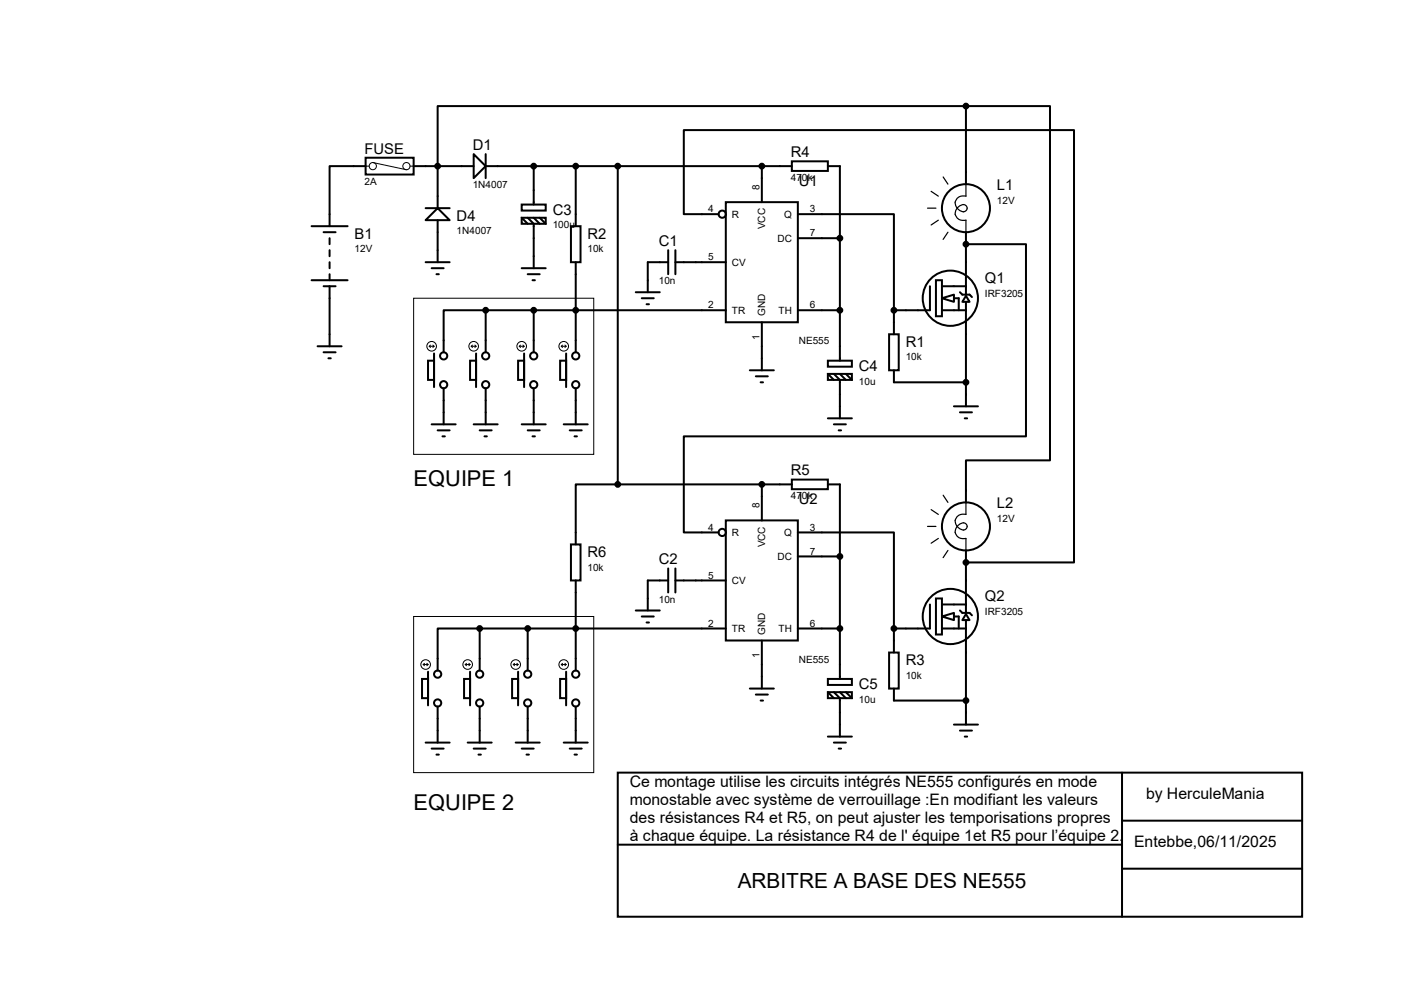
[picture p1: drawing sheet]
<svg xmlns="http://www.w3.org/2000/svg" width="297mm" height="210mm" viewBox="0 0 297 210" stroke-linecap="round" stroke-linejoin="round" font-family="sans-serif">
<g fill="none" stroke="#000" stroke-width=".42">
<path d="M77.3 33.4h10.2v3.5h-10.2zM77.3 35.1h-7.6v12.7M87.5 35.1h12.7M100.2 32.6l2.5 2.5-2.5 2.6zM102.7 35.1h64.8M102.7 32.6v5.1M112.9 35.1v8.2M121.8 35.1v12.7M130.7 35.1v67.3M161.2 35.1v7.7M167.5 34.1h7.6v2.1h-7.6zM175.1 35.1h2.6v41.2"/>
<path d="M204.3 22.4h-111.7v21.6M204.3 22.4h17.8v75h-17.8v8.9M204.3 22.4v16.5M65.9 47.8h7.6M65.9 59.3h7.6M68.5 49.1h2.5M69.7 50.4v1.2M69.7 52.9v1.3M69.7 55.5v1.2M69.7 58v1.3M90 55.5h5.1M90 44h5.1"/>
<path d="M91.3 56.7h2.6M92.3 58h.5M92.6 44l2.5 2.6h-5.1zM92.6 46.6v8.9M110.4 43.3h5v1.2h-5zM110.4 46.1h5v1.2h-5zM110.4 46.1l1.2 1.2M110.4 56.7h5M111.6 46.1l1.3 1.2v9.4M111.6 58h2.6M112.6 59.3h.6M112.9 46.1l1.3 1.2"/>
<path d="M114.2 46.1l1.2 1.2M120.8 47.8h2v7.7h-2zM121.8 55.5v19M141.4 55.5h-4.4v6.3M141.4 52.9v5.1M142.9 55.5h10.6M142.9 52.9v5.1M152 45.3h-7.3v-17.8h82.5v91.5h-22.9M153.5 42.8h15.3v25.4h-15.3zM168.8 45.3h20.3v20.3M168.8 50.4h8.9M198 59.3h1.3v7.6h-1.3z"/>
<path d="M204.3 51.6h12.7v40.7h-72.3v20.3h7.3M204.3 49.1v8.9M204.3 58.3v4M67.2 73.2h5.1M68.5 60.5h2.5M68.5 74.5h2.5M69.5 75.8h.5M69.7 60.5v12.7M90.6 76.3h1.2v4h-1.2zM91.8 74.8v7.1M99.4 76.3h1.3v4h-1.3zM100.7 74.8v7.1"/>
<path d="M102.7 65.6h-8.8v8.9M102.7 65.6h50.8M102.7 65.6v8.9M109.6 76.3h1.3v4h-1.3zM110.9 74.8v7.1M112.9 65.6v8.9M118.5 76.3h1.3v4h-1.3zM119.8 74.8v7.1M134.5 61.8h5.1M135.8 63.1h2.5M136.8 64.3h.5M158.6 78.3h5.1"/>
<path d="M159.9 79.6h2.5M161.2 68.2v10.1M168.8 65.6h8.9M175.1 76.3h5.1v1.3h-5.1zM175.1 79.1h5.1v1.2h-5.1zM175.1 79.1l1.3 1.2M176.4 79.1l1.3 1.2v8.2M177.7 79.1l1.2 1.2M178.9 79.1l1.3 1.2M188.1 70.7h2v7.6h-2zM189.1 78.3v2.6h15.2M189.1 65.6v5.1"/>
<path d="M196.7 60.5v5.1h-7.6M199.3 63.1l2.5-.8v1.5zM199.3 65.6h5M199.3 60.5h5M201.8 63.1h1v2.5M203.1 61.8l.5 .5h1.5l.5 .5M204.3 62.6l.8 1.2h-1.5zM204.3 63.8v22.1M91.3 89.7h5.1M92.6 91h2.5M93.6 92.3h.5M93.9 82.1v7.6"/>
<path d="M100.2 89.7h5.1M101.5 91h2.5M102.5 92.3h.5M102.7 82.1v7.6M110.4 89.7h5M111.6 91h2.6M112.6 92.3h.6M112.9 82.1v7.6M119.3 89.7h5M120.5 91h2.6M121.5 92.3h.5M121.8 82.1v7.6"/>
<path d="M160.9 80.9h.5M175.1 88.5h5.1M176.4 89.7h2.5M177.4 91h.5M201.8 85.9h5.1M203.1 87.2h2.5M204.1 88.5h.5M120.8 115.1h2v7.7h-2zM130.7 102.4h-8.9v12.7M130.7 102.4h36.8M153.5 110.1h15.3v25.4h-15.3zM161.2 102.4v7.7"/>
<path d="M167.5 101.4h7.6v2.1h-7.6zM168.8 112.6h20.3v20.3M168.8 117.7h8.9M175.1 102.4h2.6v41.2M204.3 116.4v8.9M101.5 132.9h-8.9v8.9M101.5 132.9h52M101.5 132.9v8.9M111.6 132.9v8.9M121.8 122.8v19M134.5 129.1h5.1M135.8 130.4h2.5"/>
<path d="M136.8 131.7h.5M141.4 122.8h-4.4v6.3M141.4 120.2v5.1M142.9 122.8h10.6M142.9 120.2v5.1M161.2 135.5v10.1M168.8 132.9h8.9M188.1 138h2v7.6h-2zM189.1 132.9v5.1M196.7 127.8v5.1h-7.6M198 126.6h1.3v7.6h-1.3zM199.3 130.4l2.5-.8v1.5z"/>
<path d="M199.3 132.9h5M199.3 127.8h5M201.8 130.4h1v2.5M203.1 129.1l.5 .5h1.5l.5 .5M204.3 129.9l.8 1.2h-1.5zM204.3 125.6v4M204.3 131.1v22.1M89.3 143.6h1.3v4.1h-1.3zM90 157.1h5.1M90.6 142.1v7.1M91.3 158.3h2.6M92.3 159.6h.5"/>
<path d="M92.6 149.4v7.7M98.2 143.6h1.2v4.1h-1.2zM98.9 157.1h5.1M99.4 142.1v7.1M100.2 158.3h2.5M101.2 159.6h.5M101.5 149.4v7.7M108.3 143.6h1.3v4.1h-1.3zM109.1 157.1h5.1M109.6 142.1v7.1M110.4 158.3h2.5M111.4 159.6h.5"/>
<path d="M111.6 149.4v7.7M118.5 143.6h1.3v4.1h-1.3zM119.3 157.1h5M119.8 142.1v7.1M120.5 158.3h2.6M121.5 159.6h.5M121.8 149.4v7.7M158.6 145.6h5.1M159.9 146.9h2.5M160.9 148.2h.5M175.1 143.6h5.1v1.3h-5.1zM175.1 146.4h5.1v1.3h-5.1z"/>
<path d="M175.1 155.8h5.1M175.1 146.4l1.3 1.3M176.4 146.4l1.3 1.3v8.1M176.4 157.1h2.5M177.4 158.3h.5M177.7 146.4l1.2 1.3M178.9 146.4l1.3 1.3M189.1 145.6v2.6h15.2M201.8 153.2h5.1M203.1 154.5h2.5M204.1 155.8h.5M130.7 163.4h144.8v30.5h-144.8z"/>
<path d="M130.7 178.6h106.7M237.4 163.4v30.5M237.4 173.6h38.1M237.4 183.7h38.1"/>
<circle cx="152.8" cy="45.3" r=".76"/>
<circle cx="204.3" cy="44" r="5.1"/>
<circle cx="93.9" cy="75.3" r=".76"/>
<circle cx="102.7" cy="75.3" r=".76"/>
<circle cx="112.9" cy="75.3" r=".76"/>
<circle cx="121.8" cy="75.3" r=".76"/>
<circle cx="201" cy="63.1" r="5.8"/>
<circle cx="93.9" cy="81.4" r=".76"/>
<circle cx="102.7" cy="81.4" r=".76"/>
<circle cx="112.9" cy="81.4" r=".76"/>
<circle cx="121.8" cy="81.4" r=".76"/>
<circle cx="152.8" cy="112.6" r=".76"/>
<circle cx="204.3" cy="111.3" r="5.1"/>
<circle cx="201" cy="130.4" r="5.8"/>
<circle cx="92.6" cy="142.6" r=".76"/>
<circle cx="92.6" cy="148.7" r=".76"/>
<circle cx="101.5" cy="148.7" r=".76"/>
<circle cx="101.5" cy="142.6" r=".76"/>
<circle cx="111.6" cy="148.7" r=".76"/>
<circle cx="111.6" cy="142.6" r=".76"/>
<circle cx="121.8" cy="148.7" r=".76"/>
<circle cx="121.8" cy="142.6" r=".76"/>
</g>
<g fill="#000">
<circle cx="204.3" cy="51.6" r=".21"/>
<circle cx="204.3" cy="119" r=".21"/>
</g>
<g fill="#000" stroke="#000" stroke-width=".42">
<circle cx="92.6" cy="35.1" r=".51"/>
<circle cx="112.9" cy="35.1" r=".51"/>
<circle cx="121.8" cy="35.1" r=".51"/>
<circle cx="130.7" cy="35.1" r=".51"/>
<circle cx="161.2" cy="35.1" r=".51"/>
<circle cx="204.3" cy="22.4" r=".51"/>
<circle cx="177.7" cy="50.4" r=".51"/>
<circle cx="204.3" cy="51.6" r=".51"/>
<circle cx="102.7" cy="65.6" r=".51"/>
<circle cx="112.9" cy="65.6" r=".51"/>
<circle cx="121.8" cy="65.6" r=".51"/>
<circle cx="177.7" cy="65.6" r=".51"/>
<circle cx="189.1" cy="65.6" r=".51"/>
<circle cx="204.3" cy="80.9" r=".51"/>
<circle cx="130.7" cy="102.4" r=".51"/>
<circle cx="161.2" cy="102.4" r=".51"/>
<circle cx="177.7" cy="117.7" r=".51"/>
<circle cx="204.3" cy="119" r=".51"/>
<circle cx="101.5" cy="132.9" r=".51"/>
<circle cx="111.6" cy="132.9" r=".51"/>
<circle cx="121.8" cy="132.9" r=".51"/>
<circle cx="177.7" cy="132.9" r=".51"/>
<circle cx="189.1" cy="132.9" r=".51"/>
<circle cx="204.3" cy="148.2" r=".51"/>
</g>
<g fill="none" stroke="#000" stroke-width=".21">
<path d="M77.3 35.1h.8M78.9 34.4l7.1 1.5M86.7 35.1h.8M87.5 63.1h38.1v33h-38.1zM90.8 73.2h1M90.8 73.2l.3 .3M91.1 73l-.3 .2M91.6 73l.2 .2M91.8 73.2l-.2 .3M99.7 73.2h1M99.7 73.2l.2 .3M99.9 73l-.2 .2"/>
<path d="M100.5 73l.2 .2M100.7 73.2l-.2 .3M109.9 73.2h1M109.9 73.2l.2 .3M110.1 73l-.2 .2M110.6 73l.3 .2M110.9 73.2l-.3 .3M118.7 73.2h1.1M118.7 73.2l.3 .3M119 73l-.3 .2M119.5 73l.3 .2M119.8 73.2l-.3 .3"/>
<path d="M87.5 130.4h38.1v33h-38.1zM89.5 140.5h1.1M89.5 140.5l.3 .3M89.8 140.3l-.3 .2M90.3 140.3l.3 .2M90.6 140.5l-.3 .3M98.4 140.5h1M98.4 140.5l.3 .3M98.7 140.3l-.3 .2M99.2 140.3l.2 .2M99.4 140.5l-.2 .3M108.6 140.5h1"/>
<path d="M108.6 140.5l.2 .3M108.8 140.3l-.2 .2M109.3 140.3l.3 .2M109.6 140.5l-.3 .3M118.7 140.5h1.1M118.7 140.5l.3 .3M119 140.3l-.3 .2M119.5 140.3l.3 .2M119.8 140.5l-.3 .3"/>
<circle cx="78.9" cy="35.1" r=".76"/>
<circle cx="86" cy="35.1" r=".76"/>
<circle cx="91.3" cy="73.2" r="1.02"/>
<circle cx="100.2" cy="73.2" r="1.02"/>
<circle cx="110.4" cy="73.2" r="1.02"/>
<circle cx="119.3" cy="73.2" r="1.02"/>
<circle cx="90" cy="140.5" r="1.02"/>
<circle cx="98.9" cy="140.5" r="1.02"/>
<circle cx="109.1" cy="140.5" r="1.02"/>
<circle cx="119.3" cy="140.5" r="1.02"/>
</g>
<path d="M199.5 37.4l1 1.5M204.3 38.9v2.6a1.69 1.69 0 0 0-2.2 1.2 1.69 1.69 0 0 0 1.4 2 .77 .77 0 0 0 1.1-.7 .77 .77 0 0 0-1.1-.7 1.68 1.68 0 0 0-1.4 1.5 1.68 1.68 0 0 0 1 1.7l1.2 .1v2.5M196.2 44h1.8M197 40.5l1.5 1M198.5 46.6l-1.5 1M200.5 49.1l-1 1.5M196.2 111.3h1.8M197 107.8l1.5 1M198.5 113.9l-1.5 1M199.5 104.7l1 1.6M200.5 116.4l-1 1.5M204.3 106.3v2.5a1.69 1.69 0 0 0-2.2 1.2 1.69 1.69 0 0 0 1.4 2 .77 .77 0 0 0 1.1-.7 .77 .77 0 0 0-1.1-.7 1.68 1.68 0 0 0-1.4 1.5 1.68 1.68 0 0 0 1 1.7l1.2 .1v2.5" fill="none" stroke="#000" stroke-width=".25"/>
<g font-size="4.6">
<text x="87.5" y="102.8">EQUIPE 1</text>
<text x="87.5" y="171.4">EQUIPE 2</text>
</g>
<text font-size="4.4" x="156.1" y="187.7">ARBITRE A BASE DES NE555</text>
<g font-size="3.3">
<text x="133.2" y="166.5">Ce montage utilise les circuits intégrés NE555 configurés en mode</text>
<text x="133.2" y="170.3">monostable avec système de verrouillage :En modifiant les valeurs</text>
<text x="242.4" y="169">by HerculeMania</text>
<text x="133.2" y="174.1">des résistances R4 et R5, on peut ajuster les temporisations propres</text>
<text x="133.2" y="177.9">à chaque équipe. La résistance R4 de l' équipe 1et R5 pour l’équipe 2.</text>
<text x="239.9" y="179.2">Entebbe,06/11/2025</text>
</g>
<g font-size="3.1">
<text x="77.1" y="32.5">FUSE</text>
<text x="100" y="31.7">D1</text>
<text x="167.3" y="33.2">R4</text>
<text x="169" y="39.3">U1</text>
<text x="210.9" y="40.1">L1</text>
<text x="96.6" y="46.7">D4</text>
<text x="116.9" y="45.4">C3</text>
<text x="75" y="50.5">B1</text>
<text x="124.3" y="50.5">R2</text>
<text x="139.4" y="52">C1</text>
<text x="208.4" y="59.9">Q1</text>
<text x="191.6" y="73.3">R1</text>
<text x="181.7" y="78.4">C4</text>
<text x="167.3" y="100.5">R5</text>
<text x="169" y="106.6">U2</text>
<text x="210.9" y="107.4">L2</text>
<text x="124.3" y="117.8">R6</text>
<text x="139.4" y="119.3">C2</text>
<text x="208.4" y="127.2">Q2</text>
<text x="191.6" y="140.6">R3</text>
<text x="181.7" y="145.7">C5</text>
</g>
<g font-size="2.1">
<text x="77.1" y="39.1">2A</text>
<text x="100" y="39.8">1N4007</text>
<text x="160.7" y="40.2" transform="rotate(-90 160.7 40.2)">8</text>
<text x="167.3" y="38.3">470k</text>
<text x="149.8" y="44.9">4</text>
<text x="154.8" y="46.1">R</text>
<text x="165.9" y="46.1">Q</text>
<text x="171.3" y="44.9">3</text>
<text x="210.9" y="43.1">12V</text>
<text x="75" y="53.4">12V</text>
<text x="96.6" y="49.6">1N4007</text>
<text x="116.9" y="48.3">100u</text>
<text x="124.3" y="53.4">10k</text>
<text x="161.8" y="48.5" transform="rotate(-90 161.8 48.5)">VCC</text>
<text x="164.5" y="51.1">DC</text>
<text x="171.3" y="50">7</text>
<text x="149.8" y="55.1">5</text>
<text x="154.8" y="56.2">CV</text>
<text x="139.4" y="60.2">10n</text>
<text x="149.8" y="65.2">2</text>
<text x="171.3" y="65.2">6</text>
<text x="208.4" y="62.8">IRF3205</text>
<text x="154.8" y="66.4">TR</text>
<text x="160.7" y="71.9" transform="rotate(-90 160.7 71.9)">1</text>
<text x="161.8" y="66.9" transform="rotate(-90 161.8 66.9)">GND</text>
<text x="164.7" y="66.4">TH</text>
<text x="169" y="72.9">NE555</text>
<text x="191.6" y="76.2">10k</text>
<text x="181.7" y="81.3">10u</text>
<text x="160.7" y="107.5" transform="rotate(-90 160.7 107.5)">8</text>
<text x="167.3" y="105.6">470k</text>
<text x="149.8" y="112.2">4</text>
<text x="154.8" y="113.4">R</text>
<text x="165.9" y="113.4">Q</text>
<text x="171.3" y="112.2">3</text>
<text x="210.9" y="110.4">12V</text>
<text x="161.8" y="115.8" transform="rotate(-90 161.8 115.8)">VCC</text>
<text x="164.5" y="118.4">DC</text>
<text x="171.3" y="117.3">7</text>
<text x="124.3" y="120.7">10k</text>
<text x="149.8" y="122.4">5</text>
<text x="154.8" y="123.5">CV</text>
<text x="139.4" y="127.5">10n</text>
<text x="208.4" y="130.1">IRF3205</text>
<text x="149.8" y="132.5">2</text>
<text x="154.8" y="133.7">TR</text>
<text x="161.8" y="134.2" transform="rotate(-90 161.8 134.2)">GND</text>
<text x="164.7" y="133.7">TH</text>
<text x="171.3" y="132.5">6</text>
<text x="160.7" y="139.2" transform="rotate(-90 160.7 139.2)">1</text>
<text x="169" y="140.2">NE555</text>
<text x="191.6" y="143.6">10k</text>
<text x="181.7" y="148.6">10u</text>
</g>
</svg>
